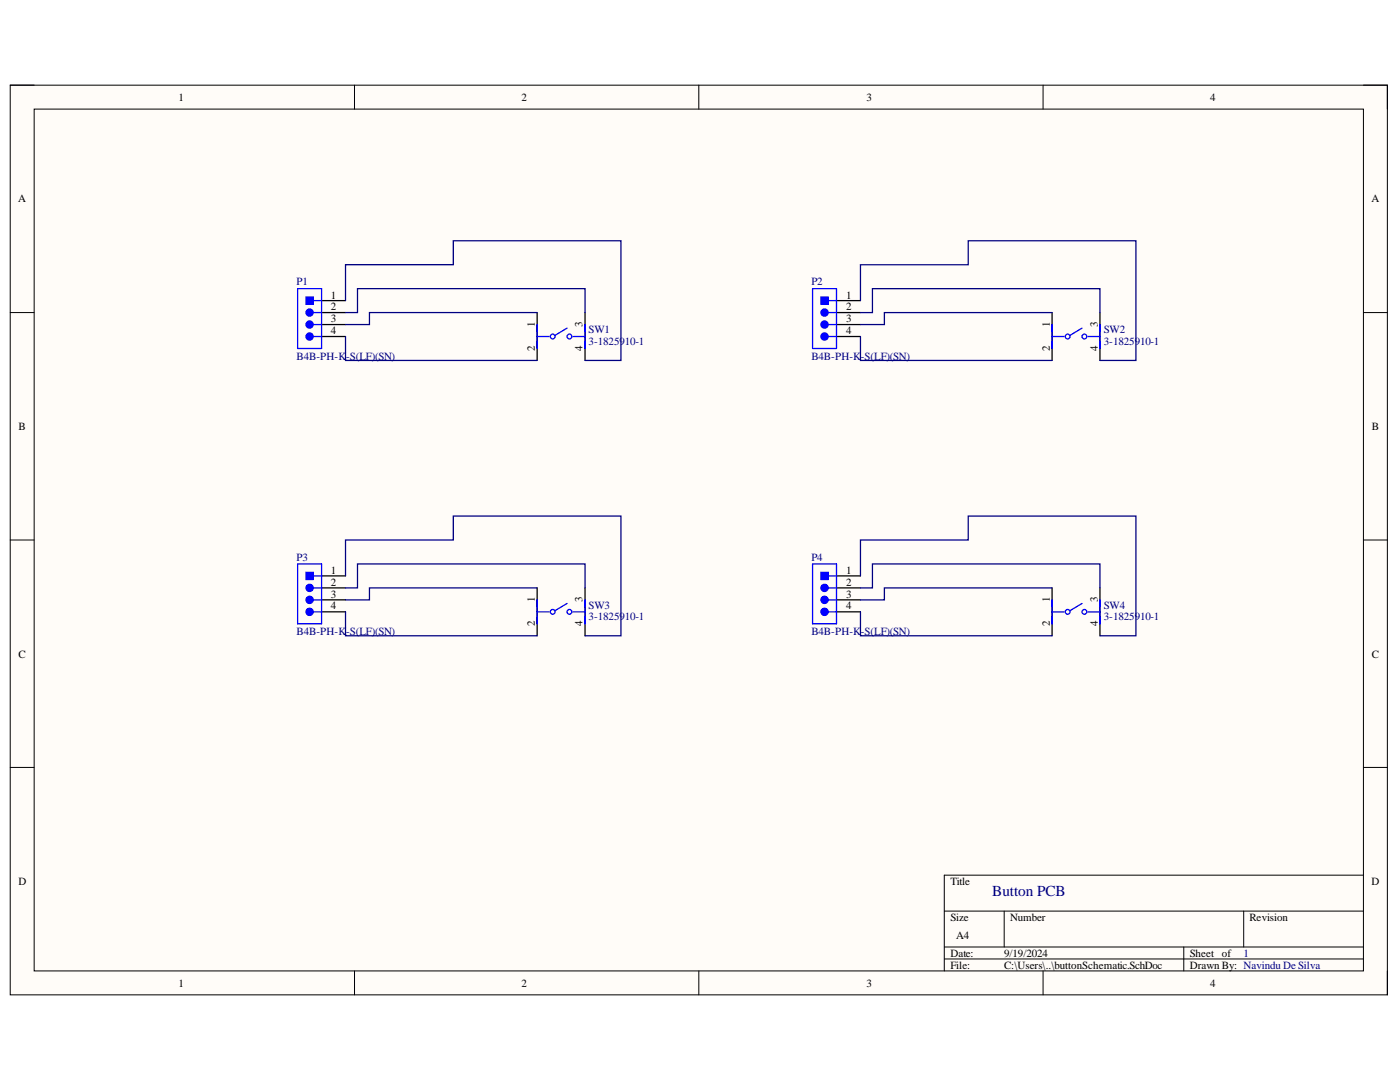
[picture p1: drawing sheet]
<svg xmlns="http://www.w3.org/2000/svg" width="279mm" height="216mm" viewBox="0 0 279 216" stroke-linecap="round" stroke-linejoin="round" font-family="sans-serif">
<path d="M2 17h274.9v181.5h-274.9z" fill-rule="evenodd" fill="#fffcf8"/>
<path d="M2 17h274.9v181.5h-274.9z" fill="none" stroke="#000" stroke-width=".2"/>
<path d="M6.8 21.8h265.3v171.9h-265.3z" fill-rule="evenodd" fill="#fffcf8"/>
<g fill="none" stroke="#000" stroke-width=".2">
<path d="M2 17h4.8M70.7 17v4.8M139.5 17v4.8M208.2 17v4.8M272.1 17h4.8v4.8M6.8 21.8h265.3v171.9h-265.3zM2 62.4h4.8M272.1 62.4h4.8M2 107.8h4.8M272.1 107.8h4.8M2 153.1h4.8M272.1 153.1h4.8"/>
<path d="M272.1 174.6h-83.6v19.1M70.8 193.7v4.8M139.5 193.7v4.8M188.5 181.8h83.6M188.5 189h83.6M188.5 191.4h83.6M200.4 181.8v7.2M208.2 193.7v4.8M236.3 189v4.7M248.2 181.8v7.2M276.9 193.7v4.8"/>
</g>
<path d="M64.2 60h4.8M64.2 62.4h4.8M64.2 64.8h4.8M107.2 62.4v9.5M116.8 62.4v9.5" fill="none" stroke="#000" stroke-width=".25"/>
<g fill="none" stroke="#00f" stroke-width=".25">
<path d="M62.5 64.8h1.7M107.2 67.1h2.4M107.2 64.8v4.7M113.2 65.5l-2.4 1.4M114.4 67.1h2.4M116.8 64.8v4.7"/>
<circle cx="110.3" cy="67.1" r=".48"/>
<circle cx="113.6" cy="67.1" r=".48"/>
</g>
<circle cx="61.8" cy="64.8" r=".72" fill="#00f"/>
<g fill="none" stroke="#00f" stroke-width=".25">
<path d="M62.5 62.4h1.7"/>
<circle cx="61.8" cy="64.8" r=".72"/>
</g>
<circle cx="61.8" cy="62.4" r=".72" fill="#00f"/>
<g fill="none" stroke="#00f" stroke-width=".25">
<path d="M62.5 60h1.7M62.5 67.1h1.7"/>
<circle cx="61.8" cy="62.4" r=".72"/>
</g>
<path d="M64.2 67.1h4.8" fill="none" stroke="#000" stroke-width=".25"/>
<circle cx="61.8" cy="67.1" r=".72" fill="#00f"/>
<circle cx="61.8" cy="67.1" r=".72" fill="none" stroke="#00f" stroke-width=".25"/>
<path d="M61.1 59.3h1.4v1.4h-1.4z" fill-rule="evenodd" fill="#00f"/>
<g fill="none" stroke="#00f" stroke-width=".25">
<path d="M59.4 57.6h4.8v11.9h-4.8zM61.1 59.3h1.4v1.4h-1.4zM62.5 119.7h1.7M107.2 119.7v4.8M116.8 119.7v4.8M107.2 122.1h2.4M113.2 120.4l-2.4 1.4M114.4 122.1h2.4"/>
<circle cx="110.3" cy="122.1" r=".48"/>
<circle cx="113.6" cy="122.1" r=".48"/>
</g>
<path d="M69 60v-7.2h21.5v-4.8h33.4v23.9h-7.1M69 67.1v4.8h38.2M69 62.4h2.3v-4.8h45.5v4.8M107.2 62.4h-33.5v2.4h-4.7" fill="none" stroke="#000080" stroke-width=".25"/>
<path d="M64.2 114.9h4.8M64.2 117.3h4.8M64.2 119.7h4.8M107.2 117.3v9.6M116.8 117.3v9.6" fill="none" stroke="#000" stroke-width=".25"/>
<circle cx="61.8" cy="119.7" r=".72" fill="#00f"/>
<g fill="none" stroke="#00f" stroke-width=".25">
<path d="M62.5 117.3h1.7"/>
<circle cx="61.8" cy="119.7" r=".72"/>
</g>
<circle cx="61.8" cy="117.3" r=".72" fill="#00f"/>
<g fill="none" stroke="#00f" stroke-width=".25">
<path d="M62.5 114.9h1.7M62.5 122.1h1.7"/>
<circle cx="61.8" cy="117.3" r=".72"/>
</g>
<path d="M64.2 122.1h4.8" fill="none" stroke="#000" stroke-width=".25"/>
<circle cx="61.8" cy="122.1" r=".72" fill="#00f"/>
<circle cx="61.8" cy="122.1" r=".72" fill="none" stroke="#00f" stroke-width=".25"/>
<path d="M61.1 114.2h1.4v1.4h-1.4z" fill-rule="evenodd" fill="#00f"/>
<g fill="none" stroke="#00f" stroke-width=".25">
<path d="M165.3 64.8h1.6M210 67.1h2.4M210 64.8v4.7M215.9 65.5l-2.4 1.4M217.1 67.1h2.4M219.5 64.8v4.7M59.4 112.5h4.8v12h-4.8zM61.1 114.2h1.4v1.4h-1.4z"/>
<circle cx="213.1" cy="67.1" r=".48"/>
<circle cx="216.4" cy="67.1" r=".48"/>
</g>
<path d="M69 114.9v-7.1h21.5v-4.8h33.4v23.9h-7.1M69 117.3h2.3v-4.8h45.5v4.8M107.2 117.3h-33.5v2.4h-4.7M69 122.1v4.8h38.2" fill="none" stroke="#000080" stroke-width=".25"/>
<path d="M166.9 60h4.8M166.9 62.4h4.8M166.9 64.8h4.8M210 62.4v9.5M219.5 62.4v9.5" fill="none" stroke="#000" stroke-width=".25"/>
<circle cx="164.6" cy="64.8" r=".72" fill="#00f"/>
<g fill="none" stroke="#00f" stroke-width=".25">
<path d="M165.3 62.4h1.6"/>
<circle cx="164.6" cy="64.8" r=".72"/>
</g>
<circle cx="164.6" cy="62.4" r=".72" fill="#00f"/>
<g fill="none" stroke="#00f" stroke-width=".25">
<path d="M165.3 60h1.6M165.3 67.1h1.6"/>
<circle cx="164.6" cy="62.4" r=".72"/>
</g>
<path d="M166.9 67.1h4.8" fill="none" stroke="#000" stroke-width=".25"/>
<circle cx="164.6" cy="67.1" r=".72" fill="#00f"/>
<circle cx="164.6" cy="67.1" r=".72" fill="none" stroke="#00f" stroke-width=".25"/>
<path d="M163.8 59.3h1.5v1.4h-1.5z" fill-rule="evenodd" fill="#00f"/>
<g fill="none" stroke="#00f" stroke-width=".25">
<path d="M162.2 57.6h4.7v11.9h-4.7zM163.8 59.3h1.5v1.4h-1.5zM165.3 119.7h1.6M210 119.7v4.8M219.5 119.7v4.8M210 122.1h2.4M215.9 120.4l-2.4 1.4M217.1 122.1h2.4"/>
<circle cx="213.1" cy="122.1" r=".48"/>
<circle cx="216.4" cy="122.1" r=".48"/>
</g>
<path d="M171.7 60v-7.2h21.5v-4.8h33.5v23.9h-7.2M171.7 67.1v4.8h38.3M171.7 62.4h2.4v-4.8h45.4v4.8M210 62.4h-33.5v2.4h-4.8" fill="none" stroke="#000080" stroke-width=".25"/>
<path d="M166.9 114.9h4.8M166.9 117.3h4.8M166.9 119.7h4.8M210 117.3v9.6M219.5 117.3v9.6" fill="none" stroke="#000" stroke-width=".25"/>
<circle cx="164.6" cy="119.7" r=".72" fill="#00f"/>
<g fill="none" stroke="#00f" stroke-width=".25">
<path d="M165.3 117.3h1.6"/>
<circle cx="164.6" cy="119.7" r=".72"/>
</g>
<circle cx="164.6" cy="117.3" r=".72" fill="#00f"/>
<g fill="none" stroke="#00f" stroke-width=".25">
<path d="M165.3 114.9h1.6M165.3 122.1h1.6"/>
<circle cx="164.6" cy="117.3" r=".72"/>
</g>
<path d="M166.9 122.1h4.8" fill="none" stroke="#000" stroke-width=".25"/>
<circle cx="164.6" cy="122.1" r=".72" fill="#00f"/>
<circle cx="164.6" cy="122.1" r=".72" fill="none" stroke="#00f" stroke-width=".25"/>
<path d="M163.8 114.2h1.5v1.4h-1.5z" fill-rule="evenodd" fill="#00f"/>
<path d="M162.2 112.5h4.7v12h-4.7zM163.8 114.2h1.5v1.4h-1.5z" fill="none" stroke="#00f" stroke-width=".25"/>
<path d="M171.7 114.9v-7.1h21.5v-4.8h33.5v23.9h-7.2M171.7 117.3h2.4v-4.8h45.4v4.8M210 117.3h-33.5v2.4h-4.8M171.7 122.1v4.8h38.3" fill="none" stroke="#000080" stroke-width=".25"/>
<text font-size="3" fill="#000080" x="198" y="178.8">Button PCB</text>
<g font-size="2.2">
<text x="35.6" y="20.1">1</text>
<text x="104.1" y="20.1">2</text>
<text x="172.9" y="20.1">3</text>
<text x="241.5" y="20.1">4</text>
<text x="3.6" y="40.4">A</text>
<text x="273.7" y="40.4">A</text>
<text x="66" y="59.6">1</text>
<text x="168.9" y="59.6">1</text>
<text x="66" y="62">2</text>
<text x="66" y="64.3">3</text>
<text x="106.7" y="65.2" transform="rotate(-90 106.7 65.2)">1</text>
<text x="116.3" y="65.2" transform="rotate(-90 116.3 65.2)">3</text>
<text x="168.9" y="62">2</text>
<text x="168.9" y="64.3">3</text>
<text x="209.5" y="65.2" transform="rotate(-90 209.5 65.2)">1</text>
<text x="219.1" y="65.2" transform="rotate(-90 219.1 65.2)">3</text>
<text x="66" y="66.7">4</text>
<text x="106.7" y="70.1" transform="rotate(-90 106.7 70.1)">2</text>
<text x="116.3" y="70.1" transform="rotate(-90 116.3 70.1)">4</text>
<text x="168.9" y="66.7">4</text>
<text x="209.5" y="70.1" transform="rotate(-90 209.5 70.1)">2</text>
<text x="219.1" y="70.1" transform="rotate(-90 219.1 70.1)">4</text>
<text x="3.7" y="85.8">B</text>
<text x="273.8" y="85.8">B</text>
<text x="66" y="114.5">1</text>
<text x="66" y="116.9">2</text>
<text x="66" y="119.2">3</text>
<text x="168.9" y="114.5">1</text>
<text x="168.9" y="116.9">2</text>
<text x="168.9" y="119.2">3</text>
<text x="66" y="121.6">4</text>
<text x="106.7" y="125" transform="rotate(-90 106.7 125)">2</text>
<text x="106.7" y="120.2" transform="rotate(-90 106.7 120.2)">1</text>
<text x="116.3" y="125" transform="rotate(-90 116.3 125)">4</text>
<text x="116.3" y="120.2" transform="rotate(-90 116.3 120.2)">3</text>
<text x="168.9" y="121.6">4</text>
<text x="209.5" y="125" transform="rotate(-90 209.5 125)">2</text>
<text x="209.5" y="120.2" transform="rotate(-90 209.5 120.2)">1</text>
<text x="219.1" y="125" transform="rotate(-90 219.1 125)">4</text>
<text x="219.1" y="120.2" transform="rotate(-90 219.1 120.2)">3</text>
<text x="3.7" y="131.2">C</text>
<text x="273.8" y="131.2">C</text>
<text x="3.7" y="176.6">D</text>
<text x="189.7" y="176.6">Title</text>
<text x="273.7" y="176.6">D</text>
<text x="189.7" y="183.7">Size</text>
<text x="201.6" y="183.7">Number</text>
<text x="249.4" y="183.7">Revision</text>
<text x="189.7" y="190.9">Date:</text>
<text x="190.8" y="187.4">A4</text>
<text x="200.4" y="190.9">9/19/2024</text>
<text x="237.4" y="190.9">Sheet of</text>
<text x="35.6" y="196.9">1</text>
<text x="104.1" y="196.9">2</text>
<text x="172.9" y="196.9">3</text>
<text x="189.7" y="193.3">File:</text>
<text x="200.4" y="193.3">C:\Users\..\buttonSchematic.SchDoc</text>
<text x="237.4" y="193.3">Drawn By: Navindu DeSilva</text>
<text x="241.5" y="196.9">4</text>
</g>
<g font-size="2.2" fill="#000080">
<text x="59.2" y="56.9">P1</text>
<text x="161.9" y="56.9">P2</text>
<text x="59.2" y="71.8">B4B-PH-K</text>
<text x="69.1" y="71.8">-S(LF)(SN)</text>
<text x="117.4" y="66.5">SW1</text>
<text x="117.4" y="68.9">3-1825910-1</text>
<text x="161.9" y="71.8">B4B-PH-K</text>
<text x="171.8" y="71.8">-S(LF)(SN)</text>
<text x="220.3" y="66.5">SW2</text>
<text x="220.3" y="68.9">3-1825910-1</text>
<text x="59.2" y="111.9">P3</text>
<text x="161.9" y="111.9">P4</text>
<text x="117.4" y="121.4">SW3</text>
<text x="117.4" y="123.8">3-1825910-1</text>
<text x="220.3" y="121.4">SW4</text>
<text x="220.3" y="123.8">3-1825910-1</text>
<text x="59.2" y="126.7">B4B-PH-K</text>
<text x="69.1" y="126.7">-S(LF)(SN)</text>
<text x="161.9" y="126.7">B4B-PH-K</text>
<text x="171.8" y="126.7">-S(LF)(SN)</text>
<text x="248.2" y="190.9">1</text>
</g>
</svg>
